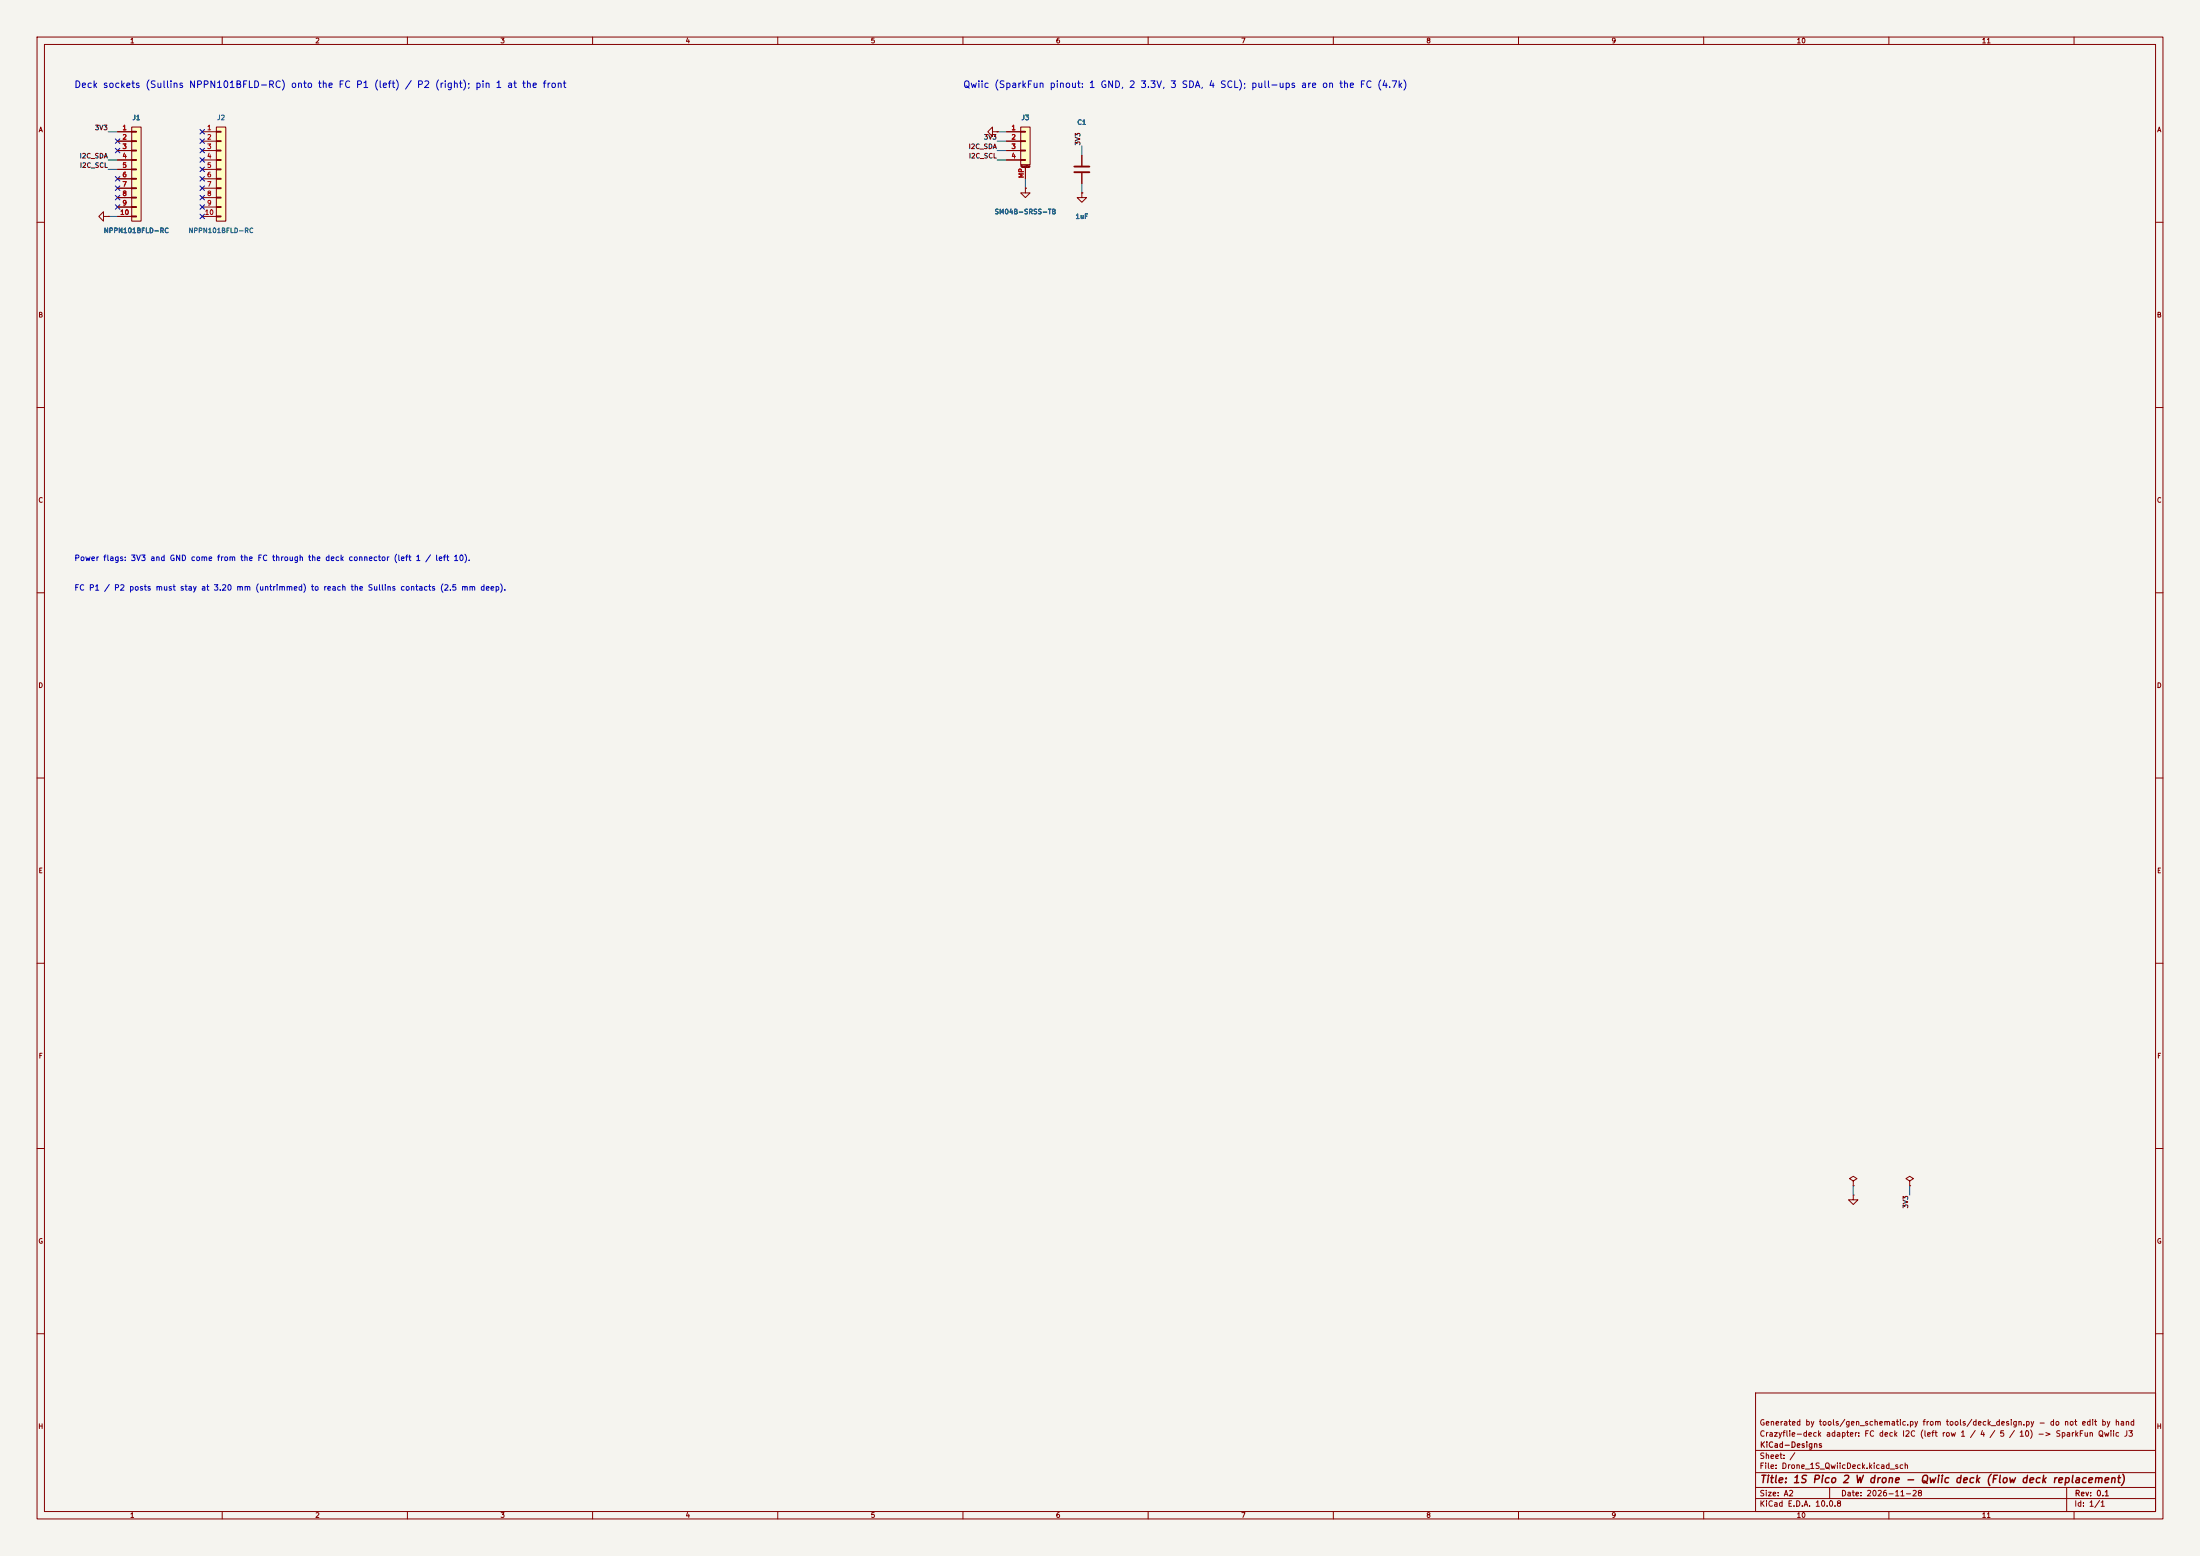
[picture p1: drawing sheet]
(kicad_sch (version 20230121) (generator eeschema)

 (paper "A2")

 (title_block
  (title "1S Pico 2 W drone - Qwiic deck (Flow deck replacement)")
  (date "2026-11-28")
  (rev "0.1")
  (company "KiCad-Designs")
  (comment 1 "Crazyflie-deck adapter: FC deck I2C (left row 1 / 4 / 5 / 10) -> SparkFun Qwiic J3")
  (comment 2 "Generated by tools/gen_schematic.py from tools/deck_design.py - do not edit by hand"))

 (lib_symbols
  (symbol "Connector_Generic:Conn_01x10"
    (pin_names
    (offset 1.016) (hide yes)) (exclude_from_sim no) (in_bom yes) (on_board yes)
    (in_pos_files yes)
    (duplicate_pin_numbers_are_jumpers no)
    (property "Reference" "J" (at 0 12.7 0) (show_name no) (do_not_autoplace no) (effects (font (size 1.27 1.27))))
    (property "Value" "Conn_01x10" (at 0 -15.24 0) (show_name no) (do_not_autoplace no) (effects (font (size 1.27 1.27))))
    (property "Footprint" "" (at 0 0 0) (show_name no) (do_not_autoplace no) (hide yes) (effects (font (size 1.27 1.27))))
    (property "Datasheet" "" (at 0 0 0) (show_name no) (do_not_autoplace no) (hide yes) (effects (font (size 1.27 1.27))))
    (property "Description" "Generic connector, single row, 01x10, script generated (kicad-library-utils/schlib/autogen/connector/)" (at 0 0 0) (show_name no) (do_not_autoplace no) (hide yes) (effects (font (size 1.27 1.27))))
    (symbol "Conn_01x10_1_1"
    (rectangle (start -1.27 11.43) (end 1.27 -13.97) (stroke (width 0.254) (type default)) (fill (type background)))
    (rectangle (start -1.27 10.287) (end 0 10.033) (stroke (width 0.1524) (type default)) (fill (type none)))
    (rectangle (start -1.27 7.747) (end 0 7.493) (stroke (width 0.1524) (type default)) (fill (type none)))
    (rectangle (start -1.27 5.207) (end 0 4.953) (stroke (width 0.1524) (type default)) (fill (type none)))
    (rectangle (start -1.27 2.667) (end 0 2.413) (stroke (width 0.1524) (type default)) (fill (type none)))
    (rectangle (start -1.27 0.127) (end 0 -0.127) (stroke (width 0.1524) (type default)) (fill (type none)))
    (rectangle (start -1.27 -2.413) (end 0 -2.667) (stroke (width 0.1524) (type default)) (fill (type none)))
    (rectangle (start -1.27 -4.953) (end 0 -5.207) (stroke (width 0.1524) (type default)) (fill (type none)))
    (rectangle (start -1.27 -7.493) (end 0 -7.747) (stroke (width 0.1524) (type default)) (fill (type none)))
    (rectangle (start -1.27 -10.033) (end 0 -10.287) (stroke (width 0.1524) (type default)) (fill (type none)))
    (rectangle (start -1.27 -12.573) (end 0 -12.827) (stroke (width 0.1524) (type default)) (fill (type none)))
    (pin passive line (at -5.08 10.16 0) (length 3.81) (name "Pin_1" (effects (font (size 1.27 1.27)))) (number "1" (effects (font (size 1.27 1.27)))))
    (pin passive line (at -5.08 7.62 0) (length 3.81) (name "Pin_2" (effects (font (size 1.27 1.27)))) (number "2" (effects (font (size 1.27 1.27)))))
    (pin passive line (at -5.08 5.08 0) (length 3.81) (name "Pin_3" (effects (font (size 1.27 1.27)))) (number "3" (effects (font (size 1.27 1.27)))))
    (pin passive line (at -5.08 2.54 0) (length 3.81) (name "Pin_4" (effects (font (size 1.27 1.27)))) (number "4" (effects (font (size 1.27 1.27)))))
    (pin passive line (at -5.08 0 0) (length 3.81) (name "Pin_5" (effects (font (size 1.27 1.27)))) (number "5" (effects (font (size 1.27 1.27)))))
    (pin passive line (at -5.08 -2.54 0) (length 3.81) (name "Pin_6" (effects (font (size 1.27 1.27)))) (number "6" (effects (font (size 1.27 1.27)))))
    (pin passive line (at -5.08 -5.08 0) (length 3.81) (name "Pin_7" (effects (font (size 1.27 1.27)))) (number "7" (effects (font (size 1.27 1.27)))))
    (pin passive line (at -5.08 -7.62 0) (length 3.81) (name "Pin_8" (effects (font (size 1.27 1.27)))) (number "8" (effects (font (size 1.27 1.27)))))
    (pin passive line (at -5.08 -10.16 0) (length 3.81) (name "Pin_9" (effects (font (size 1.27 1.27)))) (number "9" (effects (font (size 1.27 1.27)))))
    (pin passive line (at -5.08 -12.7 0) (length 3.81) (name "Pin_10" (effects (font (size 1.27 1.27)))) (number "10" (effects (font (size 1.27 1.27))))))
    (embedded_fonts no))
  (symbol "Connector_Generic_MountingPin:Conn_01x04_MountingPin"
    (pin_names
    (offset 1.016) (hide yes)) (exclude_from_sim no) (in_bom yes) (on_board yes)
    (in_pos_files yes)
    (duplicate_pin_numbers_are_jumpers no)
    (property "Reference" "J" (at 0 5.08 0) (show_name no) (do_not_autoplace no) (effects (font (size 1.27 1.27))))
    (property "Value" "Conn_01x04_MountingPin" (at 1.27 -7.62 0) (show_name no) (do_not_autoplace no) (effects (font (size 1.27 1.27)) (justify left)))
    (property "Footprint" "" (at 0 0 0) (show_name no) (do_not_autoplace no) (hide yes) (effects (font (size 1.27 1.27))))
    (property "Datasheet" "" (at 0 0 0) (show_name no) (do_not_autoplace no) (hide yes) (effects (font (size 1.27 1.27))))
    (property "Description" "Generic connectable mounting pin connector, single row, 01x04, script generated (kicad-library-utils/schlib/autogen/connector/)" (at 0 0 0) (show_name no) (do_not_autoplace no) (hide yes) (effects (font (size 1.27 1.27))))
    (symbol "Conn_01x04_MountingPin_1_1"
    (rectangle (start -1.27 3.81) (end 1.27 -6.35) (stroke (width 0.254) (type default)) (fill (type background)))
    (rectangle (start -1.27 2.667) (end 0 2.413) (stroke (width 0.1524) (type default)) (fill (type none)))
    (rectangle (start -1.27 0.127) (end 0 -0.127) (stroke (width 0.1524) (type default)) (fill (type none)))
    (rectangle (start -1.27 -2.413) (end 0 -2.667) (stroke (width 0.1524) (type default)) (fill (type none)))
    (rectangle (start -1.27 -4.953) (end 0 -5.207) (stroke (width 0.1524) (type default)) (fill (type none)))
    (polyline (pts (xy -1.016 -7.112) (xy 1.016 -7.112)) (stroke (width 0.1524) (type default)) (fill (type none)))
    (text "Mounting" (at 0 -6.731 0) (effects (font (size 0.381 0.381))))
    (pin passive line (at -5.08 2.54 0) (length 3.81) (name "Pin_1" (effects (font (size 1.27 1.27)))) (number "1" (effects (font (size 1.27 1.27)))))
    (pin passive line (at -5.08 0 0) (length 3.81) (name "Pin_2" (effects (font (size 1.27 1.27)))) (number "2" (effects (font (size 1.27 1.27)))))
    (pin passive line (at -5.08 -2.54 0) (length 3.81) (name "Pin_3" (effects (font (size 1.27 1.27)))) (number "3" (effects (font (size 1.27 1.27)))))
    (pin passive line (at -5.08 -5.08 0) (length 3.81) (name "Pin_4" (effects (font (size 1.27 1.27)))) (number "4" (effects (font (size 1.27 1.27)))))
    (pin passive line (at 0 -10.16 90) (length 3.048) (name "MountPin" (effects (font (size 1.27 1.27)))) (number "MP" (effects (font (size 1.27 1.27))))))
    (embedded_fonts no))
  (symbol "Device:C"
    (pin_numbers (hide yes))
    (pin_names
    (offset 0.254)) (exclude_from_sim no) (in_bom yes) (on_board yes)
    (in_pos_files yes)
    (duplicate_pin_numbers_are_jumpers no)
    (property "Reference" "C" (at 0.635 2.54 0) (show_name no) (do_not_autoplace no) (effects (font (size 1.27 1.27)) (justify left)))
    (property "Value" "C" (at 0.635 -2.54 0) (show_name no) (do_not_autoplace no) (effects (font (size 1.27 1.27)) (justify left)))
    (property "Footprint" "" (at 0.9652 -3.81 0) (show_name no) (do_not_autoplace no) (hide yes) (effects (font (size 1.27 1.27))))
    (property "Datasheet" "" (at 0 0 0) (show_name no) (do_not_autoplace no) (hide yes) (effects (font (size 1.27 1.27))))
    (property "Description" "Unpolarized capacitor" (at 0 0 0) (show_name no) (do_not_autoplace no) (hide yes) (effects (font (size 1.27 1.27))))
    (symbol "C_0_1"
    (polyline (pts (xy -2.032 0.762) (xy 2.032 0.762)) (stroke (width 0.508) (type default)) (fill (type none)))
    (polyline (pts (xy -2.032 -0.762) (xy 2.032 -0.762)) (stroke (width 0.508) (type default)) (fill (type none))))
    (symbol "C_1_1"
    (pin passive line (at 0 3.81 270) (length 2.794) (name "" (effects (font (size 1.27 1.27)))) (number "1" (effects (font (size 1.27 1.27)))))
    (pin passive line (at 0 -3.81 90) (length 2.794) (name "" (effects (font (size 1.27 1.27)))) (number "2" (effects (font (size 1.27 1.27))))))
    (embedded_fonts no))
  (symbol "power:GND"
    (power global)
    (pin_numbers (hide yes))
    (pin_names
    (offset 0) (hide yes)) (exclude_from_sim no) (in_bom yes) (on_board yes)
    (in_pos_files yes)
    (duplicate_pin_numbers_are_jumpers no)
    (property "Reference" "#PWR" (at 0 -6.35 0) (show_name no) (do_not_autoplace no) (hide yes) (effects (font (size 1.27 1.27))))
    (property "Value" "GND" (at 0 -3.81 0) (show_name no) (do_not_autoplace no) (effects (font (size 1.27 1.27))))
    (property "Footprint" "" (at 0 0 0) (show_name no) (do_not_autoplace no) (hide yes) (effects (font (size 1.27 1.27))))
    (property "Datasheet" "" (at 0 0 0) (show_name no) (do_not_autoplace no) (hide yes) (effects (font (size 1.27 1.27))))
    (property "Description" "Power symbol creates a global label with name \"GND\" , ground" (at 0 0 0) (show_name no) (do_not_autoplace no) (hide yes) (effects (font (size 1.27 1.27))))
    (symbol "GND_0_1"
    (polyline (pts (xy 0 0) (xy 0 -1.27) (xy 1.27 -1.27) (xy 0 -2.54) (xy -1.27 -1.27) (xy 0 -1.27)) (stroke (width 0) (type default)) (fill (type none))))
    (symbol "GND_1_1"
    (pin power_in line (at 0 0 270) (length 0) (name "" (effects (font (size 1.27 1.27)))) (number "1" (effects (font (size 1.27 1.27))))))
    (embedded_fonts no))
  (symbol "power:PWR_FLAG"
    (power global)
    (pin_numbers (hide yes))
    (pin_names
    (offset 0) (hide yes)) (exclude_from_sim no) (in_bom yes) (on_board yes)
    (in_pos_files yes)
    (duplicate_pin_numbers_are_jumpers no)
    (property "Reference" "#FLG" (at 0 1.905 0) (show_name no) (do_not_autoplace no) (hide yes) (effects (font (size 1.27 1.27))))
    (property "Value" "PWR_FLAG" (at 0 3.81 0) (show_name no) (do_not_autoplace no) (effects (font (size 1.27 1.27))))
    (property "Footprint" "" (at 0 0 0) (show_name no) (do_not_autoplace no) (hide yes) (effects (font (size 1.27 1.27))))
    (property "Datasheet" "" (at 0 0 0) (show_name no) (do_not_autoplace no) (hide yes) (effects (font (size 1.27 1.27))))
    (property "Description" "Special symbol for telling ERC where power comes from" (at 0 0 0) (show_name no) (do_not_autoplace no) (hide yes) (effects (font (size 1.27 1.27))))
    (symbol "PWR_FLAG_0_0"
    (pin power_out line (at 0 0 90) (length 0) (name "" (effects (font (size 1.27 1.27)))) (number "1" (effects (font (size 1.27 1.27))))))
    (symbol "PWR_FLAG_0_1"
    (polyline (pts (xy 0 0) (xy 0 1.27) (xy -1.016 1.905) (xy 0 2.54) (xy 1.016 1.905) (xy 0 1.27)) (stroke (width 0) (type default)) (fill (type none))))
    (embedded_fonts no)))

 (text "Deck sockets (Sullins NPPN101BFLD-RC) onto the FC P1 (left) / P2 (right); pin 1 at the front" (at 20 22 0) (effects (font (size 1.8 1.8)) (justify left top)))
 (symbol (lib_id "Connector_Generic:Conn_01x10") (at 36.83 45.72 0) (unit 1) (in_bom yes) (on_board yes) (dnp no)
  (property "Reference" "J1" (at 36.83 31.75 0) (effects (font (size 1.27 1.27))))
  (property "Value" "NPPN101BFLD-RC" (at 36.83 62.23 0) (effects (font (size 1.27 1.27))))
  (property "Footprint" "KD_Connectors:Sullins_NPPN101BFLD_1x10_P2.00mm_SMD" (at 36.83 45.72 0) (effects (font (size 1.27 1.27)) hide))
  (property "Datasheet" "~" (at 36.83 45.72 0) (effects (font (size 1.27 1.27)) hide)) (pin "1") (pin "2") (pin "3") (pin "4") (pin "5") (pin "6") (pin "7") (pin "8") (pin "9") (pin "10"))
 (wire (pts (xy 31.75 35.56) (xy 29.21 35.56)) (stroke (width 0) (type default)))
 (label "3V3" (at 29.21 35.56 180) (fields_autoplaced) (effects (font (size 1.27 1.27)) (justify right bottom)))
 (no_connect (at 31.75 38.1))
 (no_connect (at 31.75 40.64))
 (wire (pts (xy 31.75 43.18) (xy 29.21 43.18)) (stroke (width 0) (type default)))
 (label "I2C_SDA" (at 29.21 43.18 180) (fields_autoplaced) (effects (font (size 1.27 1.27)) (justify right bottom)))
 (wire (pts (xy 31.75 45.72) (xy 29.21 45.72)) (stroke (width 0) (type default)))
 (label "I2C_SCL" (at 29.21 45.72 180) (fields_autoplaced) (effects (font (size 1.27 1.27)) (justify right bottom)))
 (no_connect (at 31.75 48.26))
 (no_connect (at 31.75 50.8))
 (no_connect (at 31.75 53.34))
 (no_connect (at 31.75 55.88))
 (wire (pts (xy 31.75 58.42) (xy 29.21 58.42)) (stroke (width 0) (type default)))
 (symbol (lib_id "power:GND") (at 29.21 58.42 270) (unit 1) (in_bom no) (on_board no) (dnp no)
  (property "Reference" "#PWR001" (at 29.21 64.42 0) (effects (font (size 1.27 1.27)) hide))
  (property "Value" "GND" (at 29.21 62.22 0) (effects (font (size 1.27 1.27)) hide))
  (property "Footprint" "" (at 29.21 58.42 0) (effects (font (size 1.27 1.27)) hide))
  (property "Datasheet" "" (at 29.21 58.42 0) (effects (font (size 1.27 1.27)) hide)) (pin "1"))
 (symbol (lib_id "Connector_Generic:Conn_01x10") (at 59.69 45.72 0) (unit 1) (in_bom yes) (on_board yes) (dnp no)
  (property "Reference" "J2" (at 59.69 31.75 0) (effects (font (size 1.27 1.27))))
  (property "Value" "NPPN101BFLD-RC" (at 59.69 62.23 0) (effects (font (size 1.27 1.27))))
  (property "Footprint" "KD_Connectors:Sullins_NPPN101BFLD_1x10_P2.00mm_SMD" (at 59.69 45.72 0) (effects (font (size 1.27 1.27)) hide))
  (property "Datasheet" "~" (at 59.69 45.72 0) (effects (font (size 1.27 1.27)) hide)) (pin "1") (pin "2") (pin "3") (pin "4") (pin "5") (pin "6") (pin "7") (pin "8") (pin "9") (pin "10"))
 (no_connect (at 54.61 35.56))
 (no_connect (at 54.61 38.1))
 (no_connect (at 54.61 40.64))
 (no_connect (at 54.61 43.18))
 (no_connect (at 54.61 45.72))
 (no_connect (at 54.61 48.26))
 (no_connect (at 54.61 50.8))
 (no_connect (at 54.61 53.34))
 (no_connect (at 54.61 55.88))
 (no_connect (at 54.61 58.42))
 (text "Qwiic (SparkFun pinout: 1 GND, 2 3.3V, 3 SDA, 4 SCL); pull-ups are on the FC (4.7k)" (at 260 22 0) (effects (font (size 1.8 1.8)) (justify left top)))
 (symbol (lib_id "Connector_Generic_MountingPin:Conn_01x04_MountingPin") (at 276.86 38.1 0) (unit 1) (in_bom yes) (on_board yes) (dnp no)
  (property "Reference" "J3" (at 276.86 31.75 0) (effects (font (size 1.27 1.27))))
  (property "Value" "SM04B-SRSS-TB" (at 276.86 57.15 0) (effects (font (size 1.27 1.27))))
  (property "Footprint" "Connector_JST:JST_SH_SM04B-SRSS-TB_1x04-1MP_P1.00mm_Horizontal" (at 276.86 38.1 0) (effects (font (size 1.27 1.27)) hide))
  (property "Datasheet" "~" (at 276.86 38.1 0) (effects (font (size 1.27 1.27)) hide)) (pin "1") (pin "2") (pin "3") (pin "4") (pin "MP"))
 (wire (pts (xy 271.78 35.56) (xy 269.24 35.56)) (stroke (width 0) (type default)))
 (symbol (lib_id "power:GND") (at 269.24 35.56 270) (unit 1) (in_bom no) (on_board no) (dnp no)
  (property "Reference" "#PWR002" (at 269.24 41.56 0) (effects (font (size 1.27 1.27)) hide))
  (property "Value" "GND" (at 269.24 39.36 0) (effects (font (size 1.27 1.27)) hide))
  (property "Footprint" "" (at 269.24 35.56 0) (effects (font (size 1.27 1.27)) hide))
  (property "Datasheet" "" (at 269.24 35.56 0) (effects (font (size 1.27 1.27)) hide)) (pin "1"))
 (wire (pts (xy 271.78 38.1) (xy 269.24 38.1)) (stroke (width 0) (type default)))
 (label "3V3" (at 269.24 38.1 180) (fields_autoplaced) (effects (font (size 1.27 1.27)) (justify right bottom)))
 (wire (pts (xy 271.78 40.64) (xy 269.24 40.64)) (stroke (width 0) (type default)))
 (label "I2C_SDA" (at 269.24 40.64 180) (fields_autoplaced) (effects (font (size 1.27 1.27)) (justify right bottom)))
 (wire (pts (xy 271.78 43.18) (xy 269.24 43.18)) (stroke (width 0) (type default)))
 (label "I2C_SCL" (at 269.24 43.18 180) (fields_autoplaced) (effects (font (size 1.27 1.27)) (justify right bottom)))
 (wire (pts (xy 276.86 48.26) (xy 276.86 50.8)) (stroke (width 0) (type default)))
 (symbol (lib_id "power:GND") (at 276.86 50.8 0) (unit 1) (in_bom no) (on_board no) (dnp no)
  (property "Reference" "#PWR003" (at 276.86 56.8 0) (effects (font (size 1.27 1.27)) hide))
  (property "Value" "GND" (at 276.86 54.6 0) (effects (font (size 1.27 1.27)) hide))
  (property "Footprint" "" (at 276.86 50.8 0) (effects (font (size 1.27 1.27)) hide))
  (property "Datasheet" "" (at 276.86 50.8 0) (effects (font (size 1.27 1.27)) hide)) (pin "1"))
 (symbol (lib_id "Device:C") (at 292.1 45.72 0) (unit 1) (in_bom yes) (on_board yes) (dnp no)
  (property "Reference" "C1" (at 292.1 33.02 0) (effects (font (size 1.27 1.27))))
  (property "Value" "1uF" (at 292.1 58.42 0) (effects (font (size 1.27 1.27))))
  (property "Footprint" "Capacitor_SMD:C_0603_1608Metric" (at 292.1 45.72 0) (effects (font (size 1.27 1.27)) hide))
  (property "Datasheet" "~" (at 292.1 45.72 0) (effects (font (size 1.27 1.27)) hide)) (pin "1") (pin "2"))
 (wire (pts (xy 292.1 41.91) (xy 292.1 39.37)) (stroke (width 0) (type default)))
 (label "3V3" (at 292.1 39.37 90) (fields_autoplaced) (effects (font (size 1.27 1.27)) (justify left bottom)))
 (wire (pts (xy 292.1 49.53) (xy 292.1 52.07)) (stroke (width 0) (type default)))
 (symbol (lib_id "power:GND") (at 292.1 52.07 0) (unit 1) (in_bom no) (on_board no) (dnp no)
  (property "Reference" "#PWR004" (at 292.1 58.07 0) (effects (font (size 1.27 1.27)) hide))
  (property "Value" "GND" (at 292.1 55.87 0) (effects (font (size 1.27 1.27)) hide))
  (property "Footprint" "" (at 292.1 52.07 0) (effects (font (size 1.27 1.27)) hide))
  (property "Datasheet" "" (at 292.1 52.07 0) (effects (font (size 1.27 1.27)) hide)) (pin "1"))
 (symbol (lib_id "power:PWR_FLAG") (at 500.38 320.04 0) (unit 1) (in_bom no) (on_board no) (dnp no)
  (property "Reference" "#FLG005" (at 500.38 315.04 0) (effects (font (size 1.27 1.27)) hide))
  (property "Value" "PWR_FLAG" (at 500.38 316.84 0) (effects (font (size 1.27 1.27)) hide))
  (property "Footprint" "" (at 500.38 320.04 0) (effects (font (size 1.27 1.27)) hide))
  (property "Datasheet" "~" (at 500.38 320.04 0) (effects (font (size 1.27 1.27)) hide)) (pin "1"))
 (wire (pts (xy 500.38 320.04) (xy 500.38 322.58)) (stroke (width 0) (type default)))
 (symbol (lib_id "power:GND") (at 500.38 322.58 0) (unit 1) (in_bom no) (on_board no) (dnp no)
  (property "Reference" "#PWR006" (at 500.38 328.58 0) (effects (font (size 1.27 1.27)) hide))
  (property "Value" "GND" (at 500.38 326.38 0) (effects (font (size 1.27 1.27)) hide))
  (property "Footprint" "" (at 500.38 322.58 0) (effects (font (size 1.27 1.27)) hide))
  (property "Datasheet" "" (at 500.38 322.58 0) (effects (font (size 1.27 1.27)) hide)) (pin "1"))
 (symbol (lib_id "power:PWR_FLAG") (at 515.62 320.04 0) (unit 1) (in_bom no) (on_board no) (dnp no)
  (property "Reference" "#FLG007" (at 515.62 315.04 0) (effects (font (size 1.27 1.27)) hide))
  (property "Value" "PWR_FLAG" (at 515.62 316.84 0) (effects (font (size 1.27 1.27)) hide))
  (property "Footprint" "" (at 515.62 320.04 0) (effects (font (size 1.27 1.27)) hide))
  (property "Datasheet" "~" (at 515.62 320.04 0) (effects (font (size 1.27 1.27)) hide)) (pin "1"))
 (wire (pts (xy 515.62 320.04) (xy 515.62 322.58)) (stroke (width 0) (type default)))
 (label "3V3" (at 515.62 322.58 270) (fields_autoplaced) (effects (font (size 1.27 1.27)) (justify right bottom)))
 (text "Power flags: 3V3 and GND come from the FC through the deck connector (left 1 / left 10)." (at 20 150 0) (effects (font (size 1.5 1.5)) (justify left top)))
 (text "FC P1 / P2 posts must stay at 3.20 mm (untrimmed) to reach the Sullins contacts (2.5 mm deep)." (at 20 158 0) (effects (font (size 1.5 1.5)) (justify left top)))

 (sheet_instances (path "" (page "1"))))
